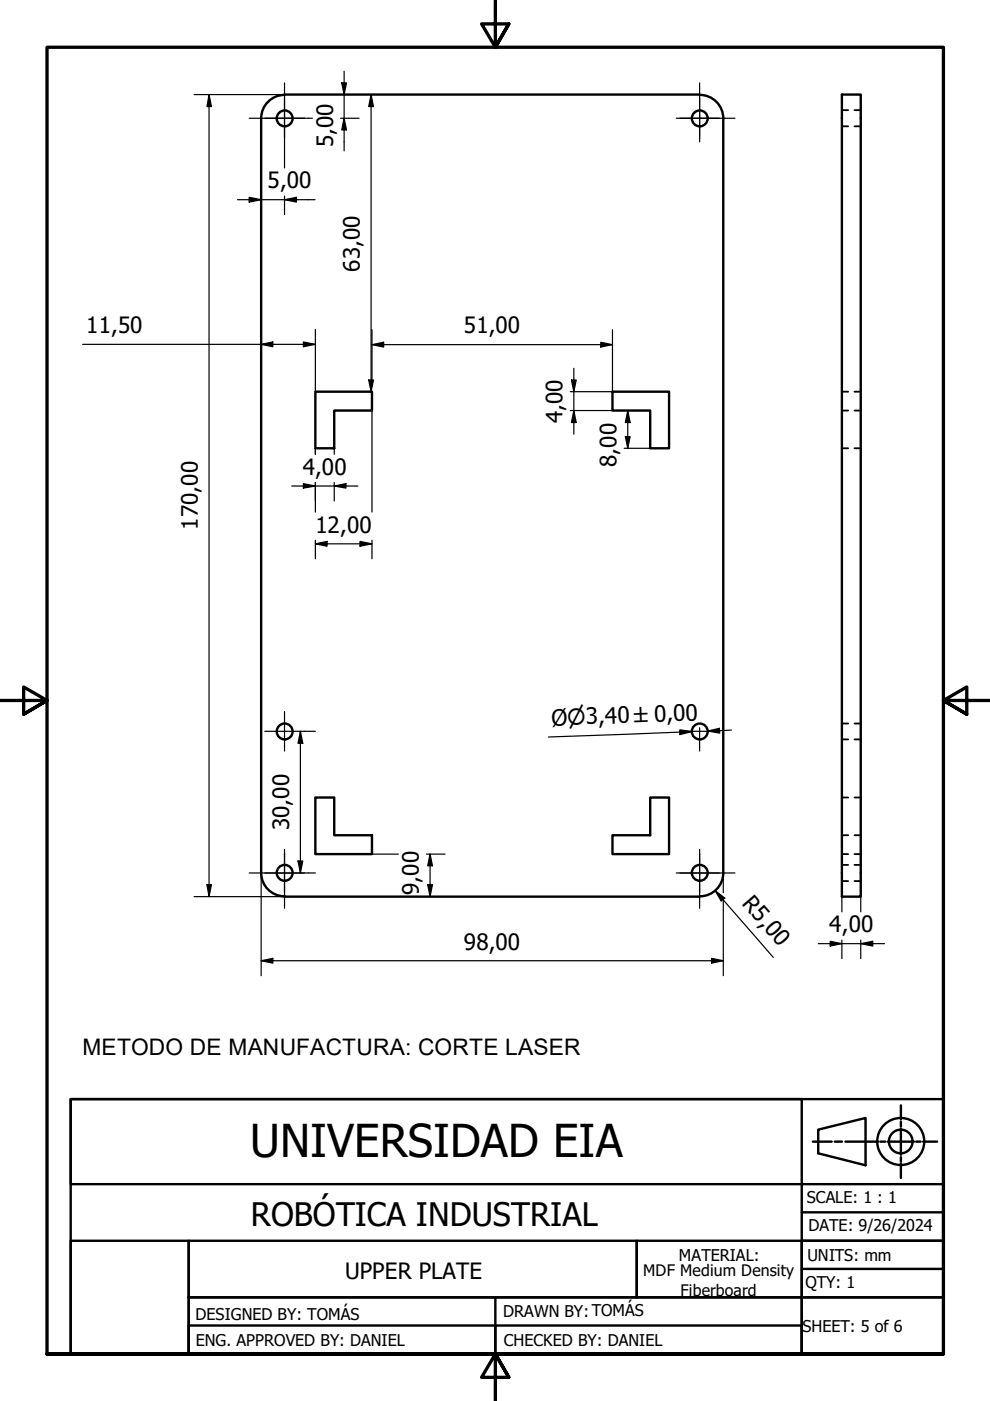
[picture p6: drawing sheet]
<svg xmlns="http://www.w3.org/2000/svg" width="210mm" height="297mm" viewBox="0 0 210 297" stroke-linecap="round" stroke-linejoin="round" font-family="sans-serif">
<!-- layer: Visible (ISO) -->
<g fill="none" stroke="#000" stroke-width=".51">
<path d="M55.4 25.1v160M60.3 20.1h88M60.4 20.1a5 5 0 0 0-5 5M148.4 20.1a5 5 0 0 1 5 5M153.4 25.1v160M178.5 20.1h4v170h-4zM66.9 83h12v4h-8v8h-4zM129.9 83h12v12h-4v-8h-8zM66.9 169.1h4v8h8v4h-12zM137.9 169.1h4v12h-12v-4h8zM55.4 185.1a5 5 0 0 0 5 4.9M60.3 190.1h88"/>
<path d="M153.4 185.1a5 5 0 0 1-5 4.9"/>
<circle cx="60.4" cy="25.1" r="1.68"/>
<circle cx="148.4" cy="25.1" r="1.68"/>
<circle cx="60.4" cy="155.1" r="1.68"/>
<circle cx="148.4" cy="155.1" r="1.68"/>
<circle cx="60.4" cy="185.1" r="1.68"/>
<circle cx="148.4" cy="185.1" r="1.68"/>
</g>
<!-- layer: Hidden (ISO) -->
<g fill="none" stroke="#000" stroke-width=".38">
<path d="M178.5 26.8h1.3M178.5 23.4h1.3M181.2 26.8h1.3M181.2 23.4h1.3M178.5 95h1.3M178.5 83h1.3M178.5 87h1.3M181.2 95h1.3M181.2 83h1.3M181.2 87h1.3M178.5 156.8h1.3M178.5 153.4h1.3"/>
<path d="M181.2 156.8h1.3M181.2 153.4h1.3M178.5 169.1h1.3M178.5 177.1h1.3M181.2 169.1h1.3M181.2 177.1h1.3M178.5 181.1h1.3M178.5 186.8h1.3M178.5 183.4h1.3M181.2 181.1h1.3M181.2 186.8h1.3M181.2 183.4h1.3"/>
</g>
<!-- layer: Border (ISO) -->
<path d="M105 0v10l-2.9-4.9h5.8l-2.9 4.9 2.9-4.9M0 148.5h10l-5-2.8v5.7l5-2.9-5 2.9M210 148.5h-10l5-2.8v5.7l-5-2.9 5 2.9M10 287.1v-277.1h190v277.1h-190h190M107.9 292l-2.9-4.9 2.9 4.9h-5.8l2.9-4.9v9.9" fill="none" stroke="#000" stroke-width=".7"/>
<!-- layer: Title (ISO) -->
<g fill="none" stroke="#000" stroke-width=".51">
<path d="M15 233h155v18.1h-155zM15 233h185v54.1h-185zM173.5 239.5l10-2.5v10.1l-10-2.6zM191 239.3v5.5M191 234.4v2.9M191 237.9v.9M170 251.1h30v12h-30zM170 257h30M172.3 242h4M177 242h1.5M179.3 242h6.9M186.7 242h1"/>
<path d="M188.2 242h5.6M191 245.3v1M191 246.7v3M194.2 242h1M195.7 242h3M15 263.1h25v24h-25zM40 263.1h95v12h-95zM40 275.1h130v12h-130zM105 275.1v12M135 263.1h35v12h-35zM170 263.1h30v12h-30zM170 275.1h30v12h-30z"/>
<path d="M170 269h30M105 281h-65v6.1h65M105 281h65v6.1h-65z"/>
<circle cx="191" cy="242" r="5"/>
<circle cx="191" cy="242" r="2.51"/>
</g>
<!-- layer: Center Mark (ISO) -->
<g fill="none" stroke="#000" stroke-width=".25">
<path d="M60.3 17.6v12.5M148.3 17.6v12.5M52.8 25.1h12.5M56.1 25.1h8.5M60.3 20.9v8.4M143.4 25.1h12.4M144.1 25.1h8.4M148.3 20.9v8.4M56.1 155.1h8.5M60.3 150.9v8.3M144.1 155.1h8.4M148.3 154.3v4.9"/>
<path d="M52.8 185.1h12.5M56.1 185.1h8.5M60.3 180.1v12.5M60.3 180.9v8.4M143.4 185.1h12.4M144.1 185.1h8.4M148.3 180.1v12.5M148.3 180.9v8.4"/>
</g>
<!-- layer: Dimension (ISO) -->
<g fill="none" stroke="#000" stroke-width=".25">
<path d="M72.5 17.6h1l-.5 2.5zM73 15.1v16.9M41.1 20.1h19.2M44.3 20.1l.5 2.5h-.9zM44.3 20.1v170M60.3 30.1v5.5M65.3 25.1h.9M72.2 25.1h3.9M73 25.1l.5 2.4h-1zM78.7 20.1l.5 2.5h-1zM78.7 20.1v62.9M50.4 42.3h16.4"/>
<path d="M52.8 41.8l2.6 .5-2.6 .5zM60.3 42.3l2.6-.5v1zM60.3 41.6v3.9M17.5 73h49.4M55.4 73l2.4-.5v1zM64.3 72.5l2.6 .5-2.6 .5zM66.9 69.8v13.2M78.9 73.1l2.4-.5v1zM78.9 69.9v10.8M78.9 73.1h51M121.7 78.1v14M127.4 72.6l2.5 .5-2.5 .5z"/>
<path d="M129.9 69.9v13.1h-9M66.9 95v1.3M70.9 95v1.3M78.2 80.6h1l-.5 2.4zM78.9 83h.1M78.9 87v21.6M120.9 87h9M121.2 80.6h1l-.5 2.4zM121.7 87l.5 2.6h-1zM132.3 95h5.6M132.6 92.6h1l-.5 2.4zM133.1 87l.5 2.6h-1z"/>
<path d="M133.1 87v8M61.8 103h14.1M64.3 102.5l2.6 .5-2.6 .5zM66.9 115.3l2.4-.5v1zM66.9 102.3v6.3M66.9 114.5v4M66.9 115.3h12M70.9 103l2.4-.5v1zM70.9 102.3v3.9M76.3 114.8l2.6 .5-2.6 .5zM78.9 114.5v4M63.7 155.1l.5 2.5h-1z"/>
<path d="M63.7 155.1v30M64.6 155.1h2.3M144.1 154.7l2.6 .4-2.6 .7zM144.1 155.2l2.6-.1-30.4 1.2M150.1 155l2.4-.6 .1 1zM155.1 154.8l-5 .2M41.1 190.1h19.2M43.9 187.6h.9l-.5 2.5zM55.4 185.2v21.7M63.2 182.5h1l-.5 2.6zM65.3 185.1h1.6M78.9 181.1h5.6"/>
<path d="M90.4 181.1h4M90.7 187.6h1l-.5 2.5zM91.2 181.1l.5 2.5h-1zM91.2 181.1v9M151.6 188.8l2.1 1.6-.8 .7zM151.6 188.8l12.4 14.2M153.4 185.2v4.1M153.4 190.5v16.4M176 199.6l2.5 .5-2.5 .5zM178.5 190.1v3.2M178.5 199.3v3.9M182.5 190.1v3.2"/>
<path d="M182.5 199.3v3.9M55.4 203.7l2.4-.5v1zM55.4 203.7h98M150.9 203.2l2.5 .5-2.5 .5zM173.5 200.1h14M182.5 200.1l2.5-.5v1z"/>
</g>
<g fill="#000">
<path d="M72.5 17.6h1l-.5 2.5zM44.3 20.1l.5 2.5h-.9zM73 25.1l.5 2.4h-1zM78.7 20.1l.5 2.5h-1zM52.8 41.8l2.6 .5-2.6 .5zM60.3 42.3l2.6-.5v1zM55.4 73l2.4-.5v1zM64.3 72.5l2.6 .5-2.6 .5zM78.9 73.1l2.4-.5v1zM127.4 72.6l2.5 .5-2.5 .5zM78.2 80.6h1l-.5 2.4zM121.2 80.6h1l-.5 2.4z"/>
<path d="M121.7 87l.5 2.6h-1zM132.6 92.6h1l-.5 2.4zM133.1 87l.5 2.6h-1zM64.3 102.5l2.6 .5-2.6 .5zM66.9 115.3l2.4-.5v1zM70.9 103l2.4-.5v1zM76.3 114.8l2.6 .5-2.6 .5zM63.7 155.1l.5 2.5h-1zM144.1 154.7l2.6 .4-2.6 .7zM150.1 155l2.4-.6 .1 1zM43.9 187.6h.9l-.5 2.5zM63.2 182.5h1l-.5 2.6z"/>
<path d="M90.7 187.6h1l-.5 2.5zM91.2 181.1l.5 2.5h-1zM151.6 188.8l2.1 1.6-.8 .7zM182.5 200.1l2.5-.5v1zM55.4 203.7l2.4-.5v1zM150.9 203.2l2.5 .5-2.5 .5zM176 199.6l2.5 .5-2.5 .5z"/>
</g>
<text font-size="9.6" x="53" y="245.3">UNIVERSIDAD EIA</text>
<text font-size="6.9" x="53.1" y="259.9">ROBÓTICA INDUSTRIAL</text>
<g font-size="4.8">
<text x="70.6" y="31.2" transform="rotate(-90 70.6 31.2)">5,00</text>
<text x="56.7" y="39.9">5,00</text>
<text x="76.3" y="57.6" transform="rotate(-90 76.3 57.6)">63,00</text>
<text x="18.3" y="70.6">11,50</text>
<text x="98.4" y="70.7">51,00</text>
<text x="119.3" y="89.8" transform="rotate(-90 119.3 89.8)">4,00</text>
<text x="64.2" y="100.6">4,00</text>
<text x="130.7" y="99" transform="rotate(-90 130.7 99)">8,00</text>
<text x="42" y="112.4" transform="rotate(-90 42 112.4)">170,00</text>
<text x="66.9" y="113">12,00</text>
<text x="117" y="153.8" transform="rotate(-2 117 153.8)">Ø⌀3,40 ±0,00</text>
<text x="61.3" y="176.1" transform="rotate(-90 61.3 176.1)">30,00</text>
<text x="88.8" y="189.8" transform="rotate(-90 88.8 189.8)">9,00</text>
<text x="157.2" y="191.6" transform="rotate(49 157.2 191.6)">R5,00</text>
<text x="175.8" y="197.7">4,00</text>
<text x="98.4" y="201.3">98,00</text>
<text x="17.5" y="223.8">METODO DE MANUFACTURA: CORTE LASER</text>
<text x="73.2" y="271.2">UPPER PLATE</text>
</g>
<g font-size="3.4">
<text x="171.1" y="255.1">SCALE: 1 : 1</text>
<text x="171.4" y="261">DATE: 9/26/2024</text>
<text x="144" y="267.4">MATERIAL:</text>
<text x="171.2" y="267.3">UNITS: mm</text>
<text x="136.4" y="270.6">MDF Medium Density</text>
<text x="144.3" y="274.7">Fiberboard</text>
<text x="170.8" y="273.1">QTY: 1</text>
<text x="41.5" y="279.8">DESIGNED BY: TOMÁS</text>
<text x="106.7" y="279.3">DRAWN BY:TOMÁS</text>
<text x="41.5" y="285.4">ENG. APPROVED BY: DANIEL</text>
<text x="106.8" y="285.3">CHECKED BY: DANIEL</text>
<text x="170.1" y="282.4">SHEET: 5 of 6</text>
</g>
</svg>
